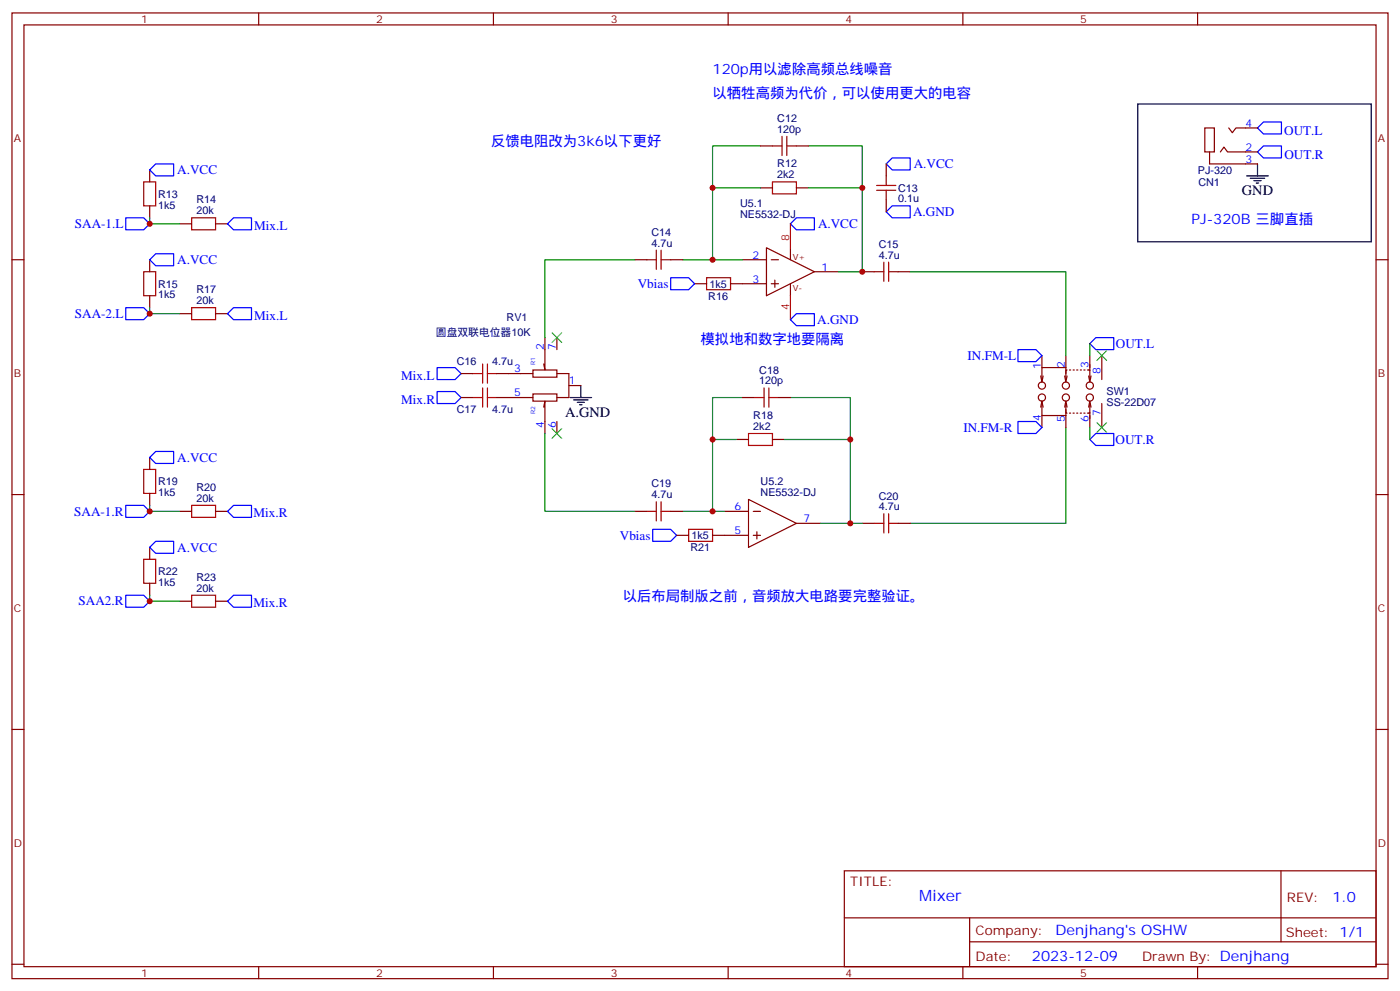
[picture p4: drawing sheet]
<svg xmlns="http://www.w3.org/2000/svg" width="412mm" height="292mm" viewBox="0 0 412 292" stroke-linecap="round" stroke-linejoin="round" font-family="sans-serif">
<g fill="none" stroke="#870000" stroke-width=".35">
<path d="M3.5 3.8h405.4v284.3h-405.4zM7.1 7.3h398.2v277.3h-398.2zM76.2 3.8v3.5M145.3 3.8v3.5M214.5 3.8v3.5M283.6 3.8v3.5M352.8 3.8v3.5M354.9 37.7h2.8v7h-2.8zM361.9 37.7l1.1 1.4 1.1-1.4h6.3M44.1 50v3.6M224 55.3h3.5M224 43h3.5"/>
<path d="M234.6 55.3h3.5M234.6 43h3.5M261.1 48.3v3.5M261.1 58.8v3.6M356.3 44.7v3.6h14.1M359.5 44.7l1-1.4 1.1 1.4h8.8M3.5 76.5h3.6M44.1 60.6v3.5M44.1 76.5v3.5M52.9 65.9h3.5M63.5 65.9h3.5M187 76.5h3.5"/>
<path d="M197.6 76.5h3.5M218.7 76.5h7.1M225.8 73l14.1 7-14.1 7.1zM227.2 76.5h2.1M232.8 73v3.5M405.3 76.5h3.6M44.1 87.1v3.5M52.9 92.4h3.5M63.5 92.4h3.5M160.5 99.4v9.5l-.3-1.7M164 99.4v3.5M204.6 83.5h3.5"/>
<path d="M215.2 83.5h10.6M227.2 83.5h2.1M228.2 82.5v2.1M232.8 83.5v3.6M239.9 80h7M254 80h3.5M264.6 80h3.5M135.8 117.1h3.5M135.8 110h3.5M146.4 117.1h10.6M146.4 110h10.6M157 108.9h7v2.2h-7z"/>
<path d="M157 116h7v2.1h-7zM160.2 119.9l.3-1.8v9.5M164 110h3.6v7.1h-3.6M167.6 113.5h3.5M218.7 117.1h3.5M229.3 117.1h3.5M306.6 110.7l.3 1.8M306.9 118.1v4.2h7.1M306.9 104.7v3.5M306.9 118.1l.4 1.8M306.9 118.1l-.3 1.8M307.3 110.7l-.4 1.8"/>
<path d="M313.6 110.7l.4 1.8 .3-1.8M313.6 119.9l.4-1.8 .3 1.8M314 108.2h-7.1v4.3M314 118.8v2.8h.3M314 104.7v5.3M314.3 108.9h-.3v2.9M315 108.9h.4M316.1 108.9h.3M317.1 108.9h.4M318.2 108.9h.4M319.3 108.9h.3M320.3 108.9h.7v2.9"/>
<path d="M320.7 110.7l.3 1.8 .4-1.8M320.7 119.9l.3-1.8 .4 1.8M321 118.8v2.8h-.7M321 104.7v4.4M324.6 104.7v7.1M324.6 118.8v7.1M44.1 134.7v3.5M164 124.1v3.5M217 129.4h3.5M227.5 129.4h3.6M306.9 122.3v3.6M314 120.6v5.3"/>
<path d="M315 121.6h.4M316.1 121.6h.3M317.1 121.6h.4M318.2 121.6h.4M319.3 121.6h.3M321 121.5v4.4M3.5 145.6h3.6M44.1 145.3v3.5M52.9 150.6h3.5M63.5 150.6h3.5M187 150.6h3.5M197.6 150.6h3.5"/>
<path d="M199.3 157.6h3.5M209.9 157.6h10.6M213.4 150.6h7.1M220.5 147l14.1 7.1-14.1 7zM221.9 150.6h2.1M221.9 157.6h2.1M223 156.6v2.1M234.6 154.1h7.1M254 154.1h3.5M264.6 154.1h3.5M405.3 145.6h3.6M44.1 161.1v3.6"/>
<path d="M44.1 171.7v3.6M52.9 177h3.5M63.5 177h3.5M3.5 214.8h3.6M405.3 214.8h3.6M248.7 256.4h156.6v28.2h-156.6zM377.3 256.4v20.9M248.7 270.2h156.5M285.6 277.3h119.6M285.6 270.2v14.2M3.5 283.9h3.6M76.2 284.6v3.5"/>
<path d="M145.3 284.6v3.5M214.5 284.6v3.5M283.6 284.6v3.5M352.8 284.6v3.5M405.3 283.9h3.6"/>
<circle cx="306.9" cy="117.1" r="1.06"/>
<circle cx="306.9" cy="113.5" r="1.06"/>
<circle cx="314" cy="113.5" r="1.06"/>
<circle cx="314" cy="117.1" r="1.06"/>
<circle cx="321" cy="117.1" r="1.06"/>
<circle cx="321" cy="113.5" r="1.06"/>
</g>
<g fill="none" stroke="#008700" stroke-width=".35">
<path d="M224 43h-14.1v12.3M224 55.3h-14.1v21.2M238.1 43h15.9v12.3M238.1 55.3h15.9v24.7h-7.1M44.1 64.1v1.8h8.8M187 76.5h-26.5v22.9M201.1 76.5h17.6M44.1 90.6v1.8h8.8M268.1 80h45.9v24.7M218.7 117.1h-8.8v12.3M232.8 117.1h17.7v12.3M321 101.2v3.5"/>
<path d="M160.5 127.6v23h26.5M217 129.4h-7.1v21.2M231.1 129.4h19.4v24.7h-8.8M314 125.9v28.2h-45.9M321 125.9v3.5M44.1 148.8v1.8h8.8M201.1 150.6h12.3M250.5 154.1h3.5M44.1 175.3v1.7h8.8"/>
</g>
<g fill="none" stroke="#00f" stroke-width=".35">
<path d="M372.2 35.9h5.3v3.5h-5.3l-1.8-1.7zM45.9 48.3h5.3v3.5h-5.3l-1.8-1.8zM262.8 46.5h5.3v3.5h-5.3l-1.7-1.7zM372.2 43h5.3v3.5h-5.3l-1.8-1.8zM37 64.1h5.3l1.8 1.8-1.8 1.8h-5.3zM45.9 74.7h5.3v3.5h-5.3l-1.8-1.7zM68.8 64.1h5.3v3.6h-5.3l-1.8-1.8zM234.6 64.1h5.3v3.6h-5.3l-1.8-1.8zM262.8 60.6h5.3v3.5h-5.3l-1.7-1.7zM37 90.6h5.3l1.8 1.8-1.8 1.7h-5.3zM68.8 90.6h5.3v3.5h-5.3l-1.8-1.7zM197.6 81.8h5.2l1.8 1.7-1.8 1.8h-5.2z"/>
<path d="M232.8 94.1l1.8-1.7h5.3v3.5h-5.3zM322.8 99.4h5.3v3.5h-5.3l-1.8-1.7zM128.8 108.2h5.3l1.7 1.8-1.7 1.8h-5.3zM128.8 115.3h5.3l1.7 1.8-1.7 1.7h-5.3zM299.9 102.9h5.3l1.7 1.8-1.7 1.8h-5.3zM45.9 132.9h5.3v3.6h-5.3l-1.8-1.8zM299.9 124.1h5.3l1.7 1.8-1.7 1.7h-5.3zM322.8 127.6h5.3v3.6h-5.3l-1.8-1.8zM37 148.8h5.3l1.8 1.8-1.8 1.7h-5.3zM45.9 159.4h5.3v3.5h-5.3l-1.8-1.8zM68.8 148.8h5.3v3.5h-5.3l-1.8-1.7zM192.3 155.9h5.3l1.7 1.7-1.7 1.8h-5.3z"/>
<path d="M37 175.3h5.3l1.8 1.7-1.8 1.8h-5.3zM67 177l1.8-1.7h5.3v3.5h-5.3z"/>
</g>
<g fill="none" stroke="#a10000" stroke-width=".35">
<path d="M42.3 53.6h3.6v7h-3.6zM227.5 53.6h7.1v3.5h-7.1zM227.5 43h2.9M230.4 40.1v5.7M231.8 43h2.8M231.8 40.1v5.7M258.2 56h5.7M258.2 54.6h5.7M261.1 51.8v2.8M261.1 56v2.8M56.4 64.1h7.1v3.6h-7.1zM190.5 76.5h2.8"/>
<path d="M193.3 73.7v5.6M194.7 76.5h2.9M194.7 73.7v5.6M260.3 77.2v5.6M261.8 77.2v5.6M42.3 80h3.6v7.1h-3.6zM56.4 90.6h7.1v3.5h-7.1zM208.1 81.8h7.1v3.5h-7.1zM257.5 80h2.8M261.8 80h2.8M139.3 117.1h2.9M139.3 110h2.9"/>
<path d="M142.2 107.2v5.6M142.2 114.2v5.7M143.6 117.1h2.8M143.6 110h2.8M143.6 107.2v5.6M143.6 114.2v5.7M222.2 117.1h2.9M225.1 114.2v5.7M226.5 117.1h2.8M226.5 114.2v5.7M42.3 138.2h3.6v7.1h-3.6zM220.5 127.6h7v3.6h-7z"/>
<path d="M56.4 148.8h7.1v3.5h-7.1zM190.5 150.6h2.8M193.3 147.7v5.7M194.7 147.7v5.7M194.7 150.6h2.9M202.8 155.9h7.1v3.5h-7.1zM257.5 154.1h2.8M260.3 151.3v5.6M261.8 151.3v5.6M261.8 154.1h2.8M42.3 164.7h3.6v7h-3.6zM56.4 175.3h7.1v3.5h-7.1z"/>
</g>
<path d="M232.8 65.9v7.1M232.8 87.1v7" fill="none" stroke="#f00" stroke-width=".35"/>
<path d="M162.6 98l2.9 2.8M165.5 98l-2.9 2.8M323.1 103.3l2.9 2.8M326 103.3l-2.9 2.8M162.6 126.2l2.9 2.8M165.5 126.2l-2.9 2.8M323.1 124.5l2.9 2.8M326 124.5l-2.9 2.8" fill="none" stroke="#3c3" stroke-width=".35"/>
<path d="M335.1 30.6h68.8v40.6h-68.8zM367.2 51.8h6.4M368.3 52.5h4.2M369.4 53.2h2.1M370.1 53.9h.7M370.4 48.3v3.5M167.9 117.1h6.4M169 117.8h4.2M170 118.5h2.2M170.7 119.2h.7M171.1 113.5v3.6" fill="none" stroke="#000" stroke-width=".35"/>
<g fill="#c00">
<circle cx="250.5" cy="129.4" r=".88"/>
<circle cx="209.9" cy="129.4" r=".88"/>
<circle cx="209.9" cy="150.6" r=".88"/>
<circle cx="254" cy="55.3" r=".88"/>
<circle cx="209.9" cy="55.3" r=".88"/>
<circle cx="209.9" cy="76.5" r=".88"/>
<circle cx="254" cy="80" r=".88"/>
<circle cx="250.5" cy="154.1" r=".88"/>
<circle cx="44.1" cy="65.9" r=".88"/>
<circle cx="44.1" cy="92.4" r=".88"/>
<circle cx="44.1" cy="177" r=".88"/>
<circle cx="44.1" cy="150.6" r=".88"/>
</g>
<text font-size="4.6" fill="#00f" x="270.8" y="265.4">Mixer</text>
<g font-size="4.2" fill="#00f">
<text x="209.9" y="21.8">120p用以滤除高频总线噪音</text>
<text x="209.9" y="28.9">以牺牲高频为代价，可以使用更大的电容</text>
<text x="144.6" y="43">反馈电阻改为3k6以下更好</text>
<text x="351" y="65.9">PJ-320B 三脚直插</text>
<text x="206.4" y="101.2">模拟地和数字地要隔离</text>
<text x="183.4" y="177">以后布局制版之前，音频放大电路要完整验证。</text>
<text x="392.5" y="265.7">1.0</text>
<text x="310.9" y="275.2">Denjhang's OSHW</text>
<text x="304" y="283">2023-12-09</text>
</g>
<g font-size="4.2">
<text x="365.8" y="57.4">GND</text>
<text x="166.5" y="122.7">A.GND</text>
</g>
<g font-size="3.9" fill="#00f">
<text x="378.3" y="39.6">OUT.L</text>
<text x="378.3" y="46.8">OUT.R</text>
<text x="52.2" y="51.3">A.VCC</text>
<text x="269.2" y="49.5">A.VCC</text>
<text x="269" y="63.6">A.GND</text>
<text x="22.1" y="67.1">SAA-1.L</text>
<text x="74.8" y="67.7">Mix.L</text>
<text x="241" y="67.2">A.VCC</text>
<text x="52.2" y="77.7">A.VCC</text>
<text x="187.9" y="84.8">Vbias</text>
<text x="22.1" y="93.6">SAA-2.L</text>
<text x="74.8" y="94.1">Mix.L</text>
<text x="240.7" y="95.4">A.GND</text>
<text x="285" y="106.1">IN.FM-L</text>
<text x="328.7" y="102.4">OUT.L</text>
<text x="118.2" y="111.8">Mix.L</text>
<text x="118.2" y="118.8">Mix.R</text>
<text x="283.8" y="127.2">IN.FM-R</text>
<text x="328.6" y="130.7">OUT.R</text>
<text x="52.2" y="135.9">A.VCC</text>
<text x="21.9" y="151.8">SAA-1.R</text>
<text x="74.7" y="152.3">Mix.R</text>
<text x="182.6" y="158.9">Vbias</text>
<text x="52.2" y="162.4">A.VCC</text>
<text x="23.1" y="178.3">SAA2.R</text>
<text x="74.7" y="178.8">Mix.R</text>
</g>
<g font-size="3.9" fill="#800">
<text x="250.5" y="261">TITLE:</text>
<text x="379.1" y="265.7">REV:</text>
<text x="287.4" y="275.2">Company:</text>
<text x="378.7" y="275.8">Sheet: 1/1</text>
<text x="287.4" y="282.9">Date:</text>
<text x="336.4" y="282.9">Drawn By: Denjhang</text>
</g>
<g font-size="3.2" fill="#800">
<text x="41.6" y="6.8">1</text>
<text x="110.8" y="6.8">2</text>
<text x="179.9" y="6.8">3</text>
<text x="249.1" y="6.8">4</text>
<text x="318.2" y="6.8">5</text>
<text x="4.1" y="41.9">A</text>
<text x="405.9" y="41.9">A</text>
<text x="4.1" y="111.1">B</text>
<text x="405.9" y="111.1">B</text>
<text x="4.1" y="180.2">C</text>
<text x="405.9" y="180.2">C</text>
<text x="4.1" y="249.3">D</text>
<text x="405.9" y="249.3">D</text>
<text x="41.6" y="287.6">1</text>
<text x="110.8" y="287.6">2</text>
<text x="179.9" y="287.6">3</text>
<text x="249.1" y="287.6">4</text>
<text x="318.2" y="287.6">5</text>
</g>
<g font-size="3.2" fill="#000080">
<text x="229" y="35.9">C12</text>
<text x="229" y="39.1">120p</text>
<text x="229" y="52.5">2k2</text>
<text x="229" y="49.3">R12</text>
<text x="352.9" y="51.2">PJ-320</text>
<text x="46.6" y="58.2">R13</text>
<text x="57.9" y="59.9">R14</text>
<text x="264.6" y="59.6">0.1u</text>
<text x="264.6" y="56.4">C13</text>
<text x="353" y="54.7">CN1</text>
<text x="46.6" y="61.4">1k5</text>
<text x="57.9" y="63.1">20k</text>
<text x="218" y="64.1">NE5532-DJ</text>
<text x="218" y="60.9">U5.1</text>
<text x="191.9" y="69.4">C14</text>
<text x="191.9" y="72.6">4.7u</text>
<text x="258.9" y="76.1">4.7u</text>
<text x="258.9" y="73.1">C15</text>
<text x="46.6" y="87.9">1k5</text>
<text x="46.6" y="84.7">R15</text>
<text x="57.9" y="89.5">20k</text>
<text x="57.9" y="86.3">R17</text>
<text x="208.6" y="88.2">R16</text>
<text x="209" y="84.7">1k5</text>
<text x="149.2" y="94.5">RV1</text>
<text x="128.4" y="98.8">圆盘双联电位器10K</text>
<text x="134.6" y="107.6">C16</text>
<text x="145" y="107.6">4.7u</text>
<text x="223.7" y="113.2">120p</text>
<text x="223.7" y="110">C18</text>
<text x="326" y="119.6">SS-22D07</text>
<text x="326" y="116.4">SW1</text>
<text x="134.6" y="121.7">C17</text>
<text x="145" y="121.7">4.7u</text>
<text x="221.9" y="123.4">R18</text>
<text x="221.9" y="126.6">2k2</text>
<text x="46.6" y="142.9">R19</text>
<text x="191.9" y="143.5">C19</text>
<text x="224.1" y="142.7">U5.2</text>
<text x="46.6" y="146.1">1k5</text>
<text x="57.9" y="147.7">20k</text>
<text x="57.9" y="144.5">R20</text>
<text x="191.9" y="146.7">4.7u</text>
<text x="224.1" y="145.9">NE5532-DJ</text>
<text x="258.9" y="147.2">C20</text>
<text x="258.9" y="150.2">4.7u</text>
<text x="203.7" y="158.8">1k5</text>
<text x="203.4" y="162.3">R21</text>
<text x="46.6" y="172.5">1k5</text>
<text x="46.6" y="169.4">R22</text>
<text x="57.9" y="171">R23</text>
<text x="57.9" y="174.2">20k</text>
</g>
<g font-size="3.2" fill="#00f">
<text x="366.9" y="37.3">4</text>
<text x="366.9" y="44.4">2</text>
<text x="366.9" y="47.9">3</text>
<text x="221.6" y="76.1">2</text>
<text x="221.6" y="83.2">3</text>
<text x="242" y="79.7">1</text>
<text x="160.2" y="102.9" transform="rotate(-90 160.2 102.9)">2</text>
<text x="163.7" y="102.9" transform="rotate(-90 163.7 102.9)">7</text>
<text x="151.4" y="109.6">3</text>
<text x="167.6" y="113.2">1</text>
<text x="306.6" y="108.6" transform="rotate(-90 306.6 108.6)">1</text>
<text x="313.6" y="108.2" transform="rotate(-90 313.6 108.2)">2</text>
<text x="320.7" y="108.2" transform="rotate(-90 320.7 108.2)">3</text>
<text x="324.2" y="110" transform="rotate(-90 324.2 110)">8</text>
<text x="151.4" y="116.7">5</text>
<text x="306.6" y="124" transform="rotate(-90 306.6 124)">4</text>
<text x="313.6" y="124.4" transform="rotate(-90 313.6 124.4)">5</text>
<text x="320.7" y="124.4" transform="rotate(-90 320.7 124.4)">6</text>
<text x="324.2" y="122.6" transform="rotate(-90 324.2 122.6)">7</text>
<text x="160.2" y="126.1" transform="rotate(-90 160.2 126.1)">4</text>
<text x="163.7" y="126.1" transform="rotate(-90 163.7 126.1)">6</text>
<text x="216.4" y="150.2">6</text>
<text x="236.7" y="153.7">7</text>
<text x="216.4" y="157.3">5</text>
</g>
<g font-size="3.2" fill="#f00">
<text x="232.5" y="70.8" transform="rotate(-90 232.5 70.8)">8</text>
<text x="232.5" y="91.2" transform="rotate(-90 232.5 91.2)">4</text>
</g>
<g font-size="2.5" fill="#800">
<text x="233.5" y="76.5">V+</text>
<text x="233.5" y="85.7">V-</text>
</g>
<g font-size="1.8" fill="#00f">
<text x="157.6" y="107.6" transform="rotate(-90 157.6 107.6)">R1</text>
<text x="157.6" y="122" transform="rotate(-90 157.6 122)">R2</text>
</g>
</svg>
